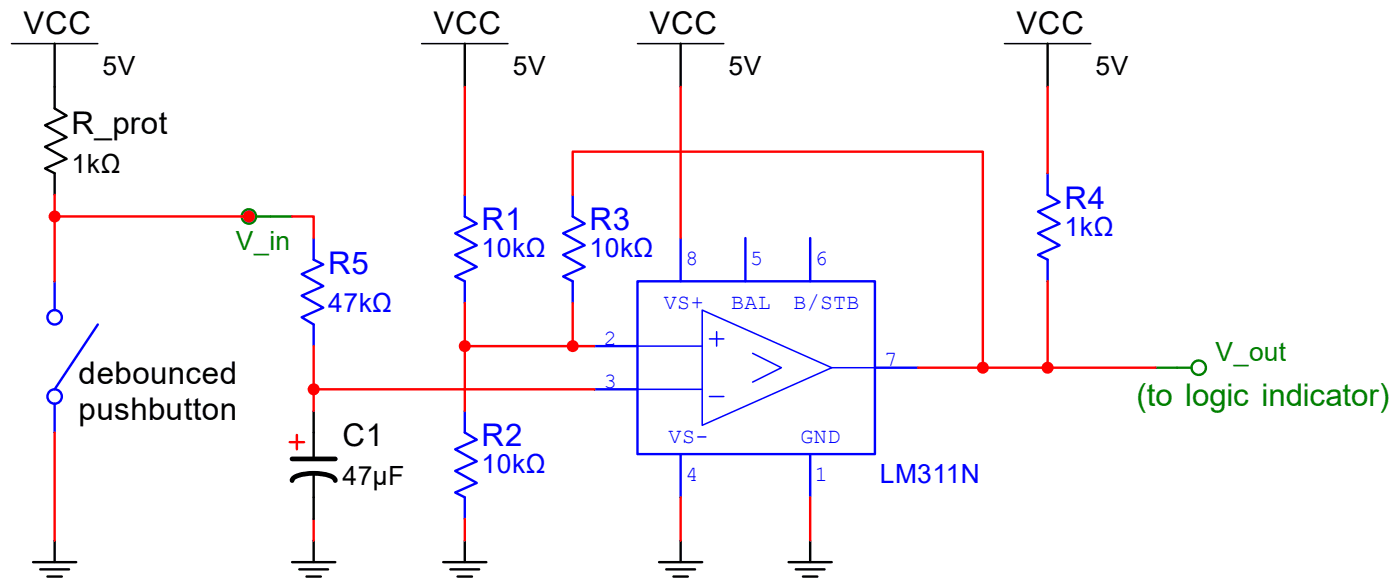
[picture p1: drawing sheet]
<svg xmlns="http://www.w3.org/2000/svg" width="124mm" height="52mm" viewBox="0 0 124 52" stroke-linecap="round" stroke-linejoin="round" font-family="sans-serif">
<path d="M56.3 34.3h5.7M56.3 30.5h5.7M62 27.3l11.4 5.1-11.4 5.1zM62.6 29.9h1.3M62.6 35h1.3M63.2 29.2v1.3M66.4 31.2l2.6 1.2-2.6 1.3M73.4 32.4h3.8" fill="none" stroke="#00f" stroke-width=".13"/>
<path d="M56.3 24.8h20.9v15.2h-20.9z" fill="none" stroke="#00f" stroke-width=".21"/>
<path d="M52.4 30.5h3.9" fill="none" stroke="#00f" stroke-width=".21"/>
<path d="M52.4 34.3h3.9" fill="none" stroke="#00f" stroke-width=".21"/>
<path d="M60.1 40v3.9" fill="none" stroke="#00f" stroke-width=".21"/>
<path d="M60.1 21v3.8" fill="none" stroke="#00f" stroke-width=".21"/>
<path d="M77.2 32.4h3.8" fill="none" stroke="#00f" stroke-width=".21"/>
<path d="M71.5 40v3.9" fill="none" stroke="#00f" stroke-width=".21"/>
<path d="M65.8 21v3.8" fill="none" stroke="#00f" stroke-width=".21"/>
<path d="M41 19.1l1.1 .6-1.9 .9 1.9 1-1.9 .9 1.9 1-1.9 .9 .8 .4M71.5 21v3.8" fill="none" stroke="#00f" stroke-width=".21"/>
<path d="M37.2 3.8h7.6M56.3 3.8h7.6M88.6 3.8h7.7" fill="none" stroke="#000" stroke-width=".13"/>
<g fill="none" stroke="#000" stroke-width=".21">
<path d="M41 3.8v3.9M60.1 3.8v3.9M92.5 3.8v3.9M25.8 49.6h3.8M26.4 50.2h2.6M27 50.8h1.3M27.7 47.7v1.9M39.1 49.6h3.8M39.7 50.2h2.6M40.4 50.8h1.3M41 47.7v1.9M58.2 49.6h3.8"/>
<path d="M58.8 50.2h2.5M59.4 50.8h1.3M60.1 47.7v1.9M69.6 49.6h3.8M70.2 50.2h2.6M70.9 50.8h1.2M71.5 47.7v1.9"/>
</g>
<path d="M41 24.8v1.9" fill="none" stroke="#00f" stroke-width=".21"/>
<path d="M41 17.2v1.9M41 38.1l1.1 .7-1.9 .8 1.9 1.1-1.9 .8 1.9 1.1-1.9 .8 .8 .5" fill="none" stroke="#00f" stroke-width=".21"/>
<path d="M41 43.9v1.9" fill="none" stroke="#00f" stroke-width=".21"/>
<path d="M92.5 17.2l1 .6-1.9 .9 1.9 1-1.9 .9 1.9 1-1.9 .9 .9 .4M41 36.2v1.9" fill="none" stroke="#00f" stroke-width=".21"/>
<path d="M92.5 22.9v1.9" fill="none" stroke="#00f" stroke-width=".21"/>
<path d="M92.5 15.3v1.9" fill="none" stroke="#00f" stroke-width=".21"/>
<g fill="none" stroke="#008000" stroke-width=".21">
<path d="M103.9 32.4h1.3"/>
<circle cx="105.8" cy="32.4" r=".64"/>
</g>
<path d="M102 32.4h1.9" fill="none" stroke="#008000" stroke-width=".21"/>
<g fill="#f00" stroke="#f00" stroke-width=".21">
<circle cx="86.7" cy="32.4" r=".42"/>
<circle cx="92.5" cy="32.4" r=".42"/>
<circle cx="41" cy="30.5" r=".42"/>
<circle cx="50.5" cy="30.5" r=".42"/>
</g>
<path d="M27.7 22.9l.8 .4-1.9 .9 1.9 1-1.9 .9 1.9 1-1.9 .9 1.1 .6" fill="none" stroke="#00f" stroke-width=".21"/>
<path d="M27.7 21v1.9" fill="none" stroke="#00f" stroke-width=".21"/>
<path d="M50.5 19.1l1.1 .6-1.9 .9 1.9 1-1.9 .9 1.9 1-1.9 .9 .8 .4M27.7 28.6v1.9" fill="none" stroke="#00f" stroke-width=".21"/>
<path d="M50.5 24.8v1.9" fill="none" stroke="#00f" stroke-width=".21"/>
<path d="M50.5 17.2v1.9" fill="none" stroke="#00f" stroke-width=".21"/>
<g fill="none" stroke="#f00" stroke-width=".21">
<path d="M41 7.7v9.5M50.5 17.2v-3.8h36.2v19M60.1 7.7v13.3M92.5 7.7v7.6M25.6 39h1.2M26.2 38.4v1.2M41 26.7v9.5M41 30.5h11.4M50.5 26.7v3.8M81 32.4h21M92.5 24.8v7.6M27.7 45.8v1.9"/>
<path d="M41 45.8v1.9M60.1 43.9v3.8M71.5 43.9v3.8"/>
</g>
<path d="M1 3.8h7.6" fill="none" stroke="#000" stroke-width=".13"/>
<path d="M4.8 3.8v3.9M27.7 36.2v4.3M2.9 49.6h3.8M3.6 50.2h2.5M4.2 50.8h1.3M4.8 47.7v1.9M27.7 41.7v4.1" fill="none" stroke="#000" stroke-width=".21"/>
<path d="M25.8 42.4a1.35 1.35 0 0 1 1.3-.6 3.9 3.9 0 0 1 2.4 .4l.1 .2M25.8 40.5h3.8" fill="none" stroke="#000" stroke-width=".42"/>
<g fill="none" stroke="#008000" stroke-width=".21">
<path d="M22.6 19.1h1.3"/>
<circle cx="22" cy="19.1" r=".64"/>
</g>
<path d="M23.9 19.1h1.9" fill="none" stroke="#008000" stroke-width=".21"/>
<path d="M4.8 7.7v1.9l1.1 .6-1.9 .8 1.9 1.1-1.9 .9 1.9 1-1.9 .9 .8 .4v1.9" fill="none" stroke="#000" stroke-width=".21"/>
<path d="M8.6 28.6l-3.8 5.7" fill="none" stroke="#00f" stroke-width=".21"/>
<g fill="none" stroke="#00f" stroke-width=".21">
<path d="M4.8 24.8v2.5"/>
<circle cx="4.8" cy="28" r=".64"/>
</g>
<g fill="none" stroke="#00f" stroke-width=".21">
<path d="M4.8 35.6v2.5"/>
<circle cx="4.8" cy="35" r=".64"/>
</g>
<path d="M4.8 17.2v7.6M4.8 19.1h17.2M25.8 19.1h1.9v1.9M4.8 38.1v9.6M27.7 30.5v5.7M27.7 34.3h24.7" fill="none" stroke="#f00" stroke-width=".21"/>
<g fill="#f00" stroke="#f00" stroke-width=".21">
<circle cx="27.7" cy="34.3" r=".42"/>
<circle cx="22" cy="19.1" r=".42"/>
<circle cx="4.8" cy="19.1" r=".42"/>
</g>
<g font-size="2.8">
<text x="2.1" y="3">VCC</text>
<text x="38.3" y="3">VCC</text>
<text x="57.3" y="3">VCC</text>
<text x="89.7" y="3">VCC</text>
<text x="6.3" y="11.8">R_prot</text>
<text x="6.9" y="33.9">debounced</text>
<text x="6.9" y="37">pushbutton</text>
<text x="30.2" y="39.4">C1</text>
</g>
<g font-size="2.8" fill="#00f">
<text x="42.5" y="20.3">R1</text>
<text x="52" y="20.3">R3</text>
<text x="93.9" y="18.4">R4</text>
<text x="29" y="24.1">R5</text>
<text x="42.5" y="39.4">R2</text>
</g>
<text font-size="2.8" fill="#008000" x="100.3" y="35.8">(to logic indicator)</text>
<g font-size="2.3">
<text x="9.1" y="6.6">5V</text>
<text x="45.3" y="6.6">5V</text>
<text x="64.3" y="6.6">5V</text>
<text x="96.7" y="6.6">5V</text>
<text x="6.3" y="15.3">1kΩ</text>
<text x="30.2" y="42.8">47µF</text>
</g>
<g font-size="2.3" fill="#008000">
<text x="20.8" y="22.1">V_in</text>
<text x="107.3" y="31.8">V_out</text>
</g>
<g font-size="2.3" fill="#00f">
<text x="42.5" y="22.7">10kΩ</text>
<text x="52" y="22.7">10kΩ</text>
<text x="93.9" y="20.8">1kΩ</text>
<text x="29" y="27.6">47kΩ</text>
<text x="42.5" y="41.7">10kΩ</text>
<text x="77.6" y="42.6">LM311N</text>
</g>
<g font-size="1.9" fill="#00f">
<text x="60.5" y="23.4">8</text>
<text x="66.2" y="23.4">5</text>
<text x="71.9" y="23.4">6</text>
<text x="58.6" y="27.2">VS+</text>
<text x="64.5" y="27.2">BAL</text>
<text x="70" y="27.2">B/STB</text>
<text x="53.3" y="30.4">2</text>
<text x="53.3" y="34.2">3</text>
<text x="78.1" y="32.3">7</text>
<text x="59" y="39.1">VS-</text>
<text x="70.7" y="39.1">GND</text>
<text x="60.5" y="42.5">4</text>
<text x="71.9" y="42.5">1</text>
</g>
</svg>
